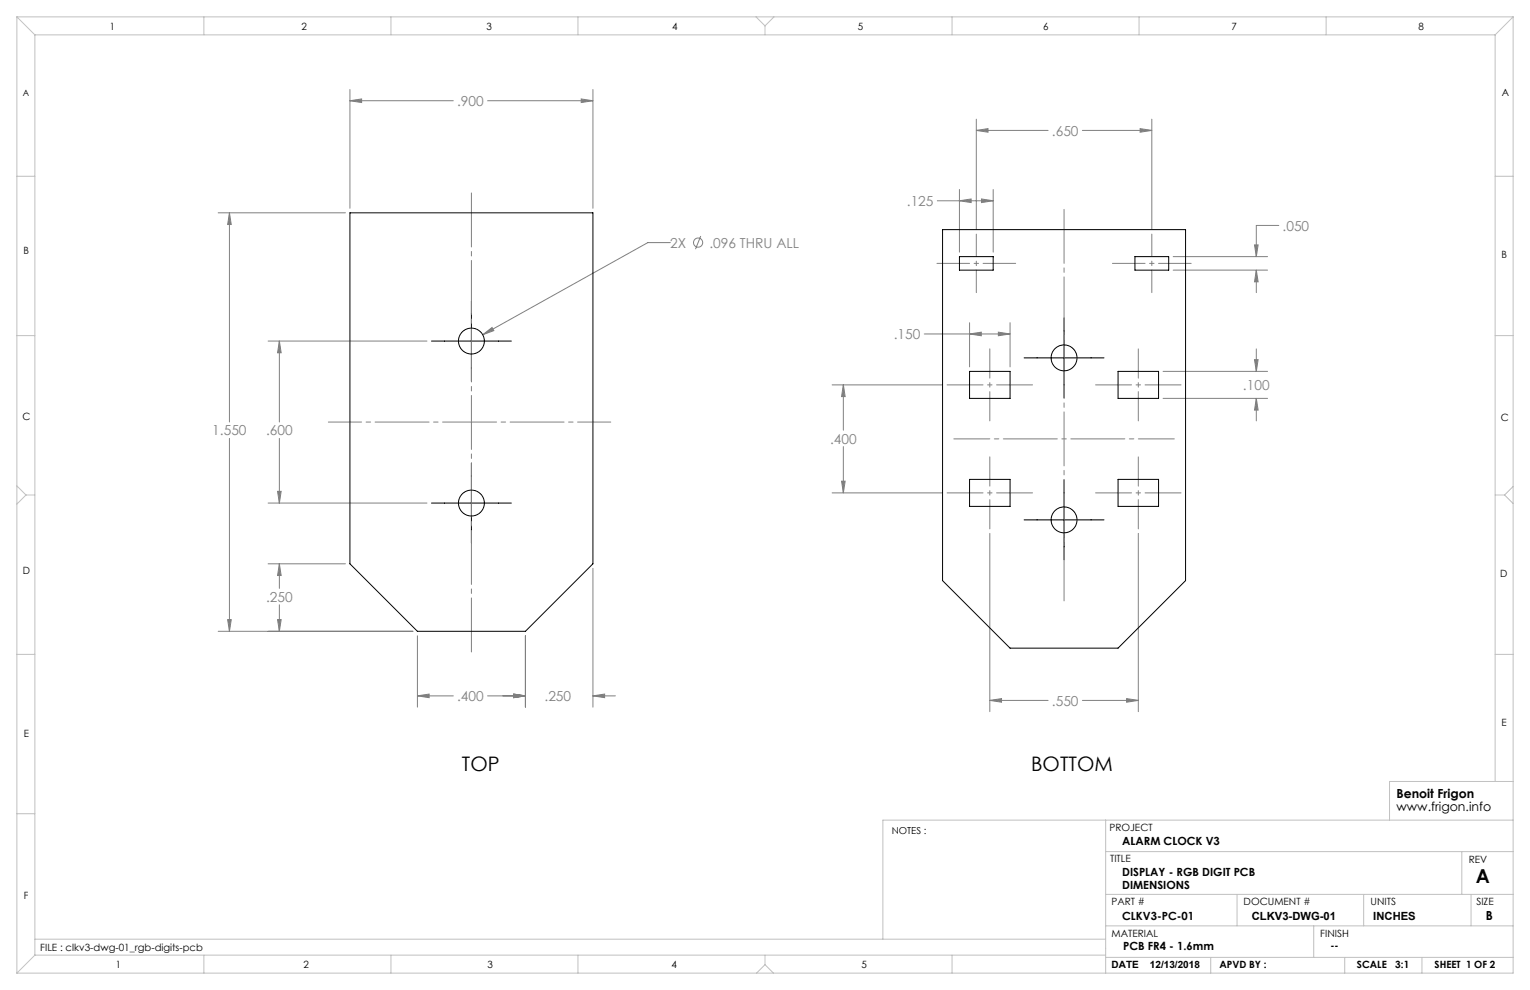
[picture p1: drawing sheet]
<svg xmlns="http://www.w3.org/2000/svg" width="432mm" height="279mm" viewBox="0 0 432 279" stroke-linecap="round" stroke-linejoin="round" font-family="sans-serif">
<g fill="none" stroke="#808080" stroke-width=".28">
<path d="M98.8 25.3v33.5M98.8 28.4h29.1M98.8 28.4l3.3-.5v1zM137.6 28.4h29.7M164 27.9l3.3 .5-3.3 .5zM167.3 25.3v33.5M275.5 33.6v31.2M275.5 36.8h20.3M275.5 36.8l3.3-.5v1zM305.5 36.8h19.6M321.8 36.3l3.3 .5-3.3 .5zM325.1 33.6v31.2"/>
<path d="M264.5 56.7h15.8M270.8 53.5v17.7M270.8 56.7l3.3-.5v1zM277 56.2l3.3 .5-3.3 .5zM280.3 53.5v17.7M61.6 60.1h35.9M64.8 60.1v59M64.8 60.1l.5 3.3h-1.1zM189.2 68.5h-6.4l-46.6 26M197.8 66.6l-1.5 3.7M331.1 76.2h26.6M331.1 72.4h26.6"/>
<path d="M354.1 69.1h1l-.5 3.3zM354.6 76.2v6.4M354.6 76.2l.5 3.3h-1zM360.9 63.6h-6.3v8.8M75.7 96.3h44.8M78.8 96.3v22.8M78.8 96.3l.5 3.3h-1zM136.2 94.5l2.7-2.1 .5 .9zM260.8 94.3h24.3M273.6 91.1v12.4M273.6 94.3l3.3-.6v1.1zM281.8 93.7l3.3 .6-3.3 .5z"/>
<path d="M285.1 91.1v12.4M354.6 98.5v6.3M234.8 108.6h31.2M238 108.6v12.8M238 108.6l.5 3.3h-1zM328.2 104.8h29.5M328.2 112.4h29.5M354.1 101.5h1l-.5 3.3zM354.6 112.4v6.4M354.6 112.4l.5 3.3h-1zM64.8 123.7v54.5M78.3 138.7h1l-.5 3.3z"/>
<path d="M78.8 123.7v18.3M234.8 139.1h31.2M237.5 135.8h1l-.5 3.3zM238 126v13.1M75.7 159.1h21.8M75.7 142h44.8M78.8 159.1v7M78.8 159.1l.5 3.3h-1zM279.3 150.5v50.3M321.3 150.5v50.3M61.6 178.2h54.9M64.2 174.9h1.1l-.5 3.3z"/>
<path d="M78.3 174.9h1l-.5 3.3zM78.8 170.7v7.5M117.8 179.4v20.2M148.3 179.4v20.2M167.3 160.4v39.2M117.8 196.4h10.1M117.8 196.4l3.3-.5v1zM137.6 196.4h10.7M145 195.9l3.3 .5-3.3 .5zM167.3 196.4h6.4M167.3 196.4l3.3-.5v1zM279.3 197.7h16.5"/>
<path d="M279.3 197.7l3.3-.5v1zM305.5 197.7h15.8M318 197.2l3.3 .5-3.3 .5z"/>
<circle cx="197" cy="68.5" r="1.29"/>
</g>
<path d="M121.8 96.3h22.5M133 85v22.5M300.3 89.7v22.6M289 101h22.6M133 130.7v22.6M300.3 135.4v22.6M121.8 142h22.5M289 146.7h22.6" fill="none" stroke="#000" stroke-width=".28"/>
<path d="M267.3 108.6h24.1M309.2 108.6h24.1M267.3 139.1h24.1M309.2 139.1h24.1M331.4 123.9h-62.2" fill="none" stroke="#808080" stroke-width=".28" stroke-dasharray="15.2 1.3 1.3 1.3" stroke-dashoffset="5.1"/>
<path d="M264.4 74.3h22.3M314 74.3h22.2" fill="none" stroke="#808080" stroke-width=".28" stroke-dasharray="15.2 1.3 1.3 1.3" stroke-dashoffset="6"/>
<path d="M279.3 118.8v-20.3M321.3 118.8v-20.3M279.3 128.9v20.4M321.3 128.9v20.4" fill="none" stroke="#808080" stroke-width=".28" stroke-dasharray="15.2 1.3 1.3 1.3" stroke-dashoffset="7"/>
<path d="M275.5 82.6v-16.5M325.1 82.6v-16.5" fill="none" stroke="#808080" stroke-width=".28" stroke-dasharray="15.2 1.3 1.3 1.3" stroke-dashoffset="8.9"/>
<path d="M300.3 170.2v-111.7" fill="none" stroke="#808080" stroke-width=".28" stroke-dasharray="15.2 1.3 1.3 1.3" stroke-dashoffset="-.6"/>
<path d="M92.7 119.1h79.7" fill="none" stroke="#808080" stroke-width=".28" stroke-dasharray="15.2 1.3 1.3 1.3" stroke-dashoffset="5.9"/>
<path d="M133 53.7v131" fill="none" stroke="#808080" stroke-width=".28" stroke-dasharray="15.2 1.3 1.3 1.3" stroke-dashoffset="-.7"/>
<g fill="none" stroke="#c0c0c0" stroke-width=".28">
<path d="M4.8 4.8l5 5M4.8 4.8h422.2M4.8 4.8v269.8M9.8 9.8h412.2M9.8 9.8v259.8M57.5 4.8v5M110.3 4.8v5M163.1 4.8v5M213.4 4.8l2.5 2.5M215.9 7.3v2.5M218.4 4.8l-2.5 2.5M268.7 4.8v5"/>
<path d="M321.5 4.8v5M374.3 4.8v5M422 9.8v210.7M427 4.8l-5 5M427 4.8v269.8h-422.2M4.8 49.7h5M422 49.7h5M4.8 94.7h5M422 94.7h5M4.8 137.1l2.5 2.6M7.3 139.7l-2.5 2.6M7.3 139.7h2.5"/>
<path d="M422 139.7h2.6M424.6 139.7l2.4 2.4M427 137.3l-2.4 2.4M4.8 184.7h5M422 184.7h5M4.8 229.7h5M312 231.5v43.1M427 231.5h-177.8v33.6M427 220.5h-34.8v11M312 240.3h115M312 252.4h115M349.1 252.4v8.9"/>
<path d="M384.9 252.4v8.9M412.6 240.3v12.1M415.2 252.4v8.9M9.8 265.1h302.2M9.8 269.6l-5 5M9.8 269.6h302.2M57.5 269.6v5M110.3 269.6v5M163.1 269.6v5M215.9 272.2l-2.4 2.4M215.9 272.2l2.4 2.4M215.9 269.6v2.6"/>
<path d="M268.7 269.6v5M312 270.2h115M312 261.3h115M341.7 270.2v4.4M370.8 261.3v8.9M379.5 270.2v4.4M401.3 270.2v4.4"/>
</g>
<path d="M238 108.6l.5 3.3h-1zM237.5 135.8h1l-.5 3.3zM275.5 36.8l3.3-.5v1zM321.8 36.3l3.3 .5-3.3 .5zM279.3 197.7l3.3-.5v1zM318 197.2l3.3 .5-3.3 .5zM354.1 101.5h1l-.5 3.3zM354.6 112.4l.5 3.3h-1zM354.6 76.2l.5 3.3h-1zM354.1 69.1h1l-.5 3.3zM277 56.2l3.3 .5-3.3 .5zM270.8 56.7l3.3-.5v1zM273.6 94.3l3.3-.6v1.1zM281.8 93.7l3.3 .6-3.3 .5zM164 27.9l3.3 .5-3.3 .5zM98.8 28.4l3.3-.5v1zM64.8 60.1l.5 3.3h-1.1zM64.2 174.9h1.1l-.5 3.3zM78.3 174.9h1l-.5 3.3zM78.8 159.1l.5 3.3h-1zM117.8 196.4l3.3-.5v1zM145 195.9l3.3 .5-3.3 .5zM167.3 196.4l3.3-.5v1zM145 195.9l3.3 .5-3.3 .5zM78.8 96.3l.5 3.3h-1zM78.3 138.7h1l-.5 3.3zM136.2 94.5l3.2-1.2-.5-.9z" fill="#808080"/>
<g fill="none" stroke="#000" stroke-width=".28">
<path d="M98.8 60.1h68.5v99l-19 19.1h-30.5l-19-19.1zM266 64.8h68.6v99.1l-19.1 19h-30.4l-19.1-19zM270.8 72.4h9.5v3.8h-9.5zM320.3 72.4h9.5v3.8h-9.5zM273.6 104.8h11.5v7.6h-11.5zM315.5 104.8h11.5v7.6h-11.5zM273.6 135.3h11.5v7.6h-11.5zM315.5 135.3h11.5v7.6h-11.5z"/>
<circle cx="133" cy="96.3" r="3.7"/>
<circle cx="300.3" cy="101" r="3.7"/>
<circle cx="133" cy="142" r="3.7"/>
<circle cx="300.3" cy="146.7" r="3.7"/>
</g>
<g font-size="5.6">
<text x="130.4" y="217.6">TOP</text>
<text x="291" y="217.6">BOTTOM</text>
</g>
<text font-size="5.4" x="416.5" y="249.1">A</text>
<g font-size="3.9" fill="#808080">
<text x="129" y="29.9">.900</text>
<text x="296.9" y="38.3">.650</text>
<text x="255.9" y="58.1">.125</text>
<text x="362" y="65.1">.050</text>
<text x="189.2" y="69.9">2X</text>
<text x="200.2" y="69.9">.096 THRU ALL</text>
<text x="252.3" y="95.7">.150</text>
<text x="350.8" y="110.1">.100</text>
<text x="59.9" y="122.9">1.550</text>
<text x="75.1" y="122.9">.600</text>
<text x="234.3" y="125.2">.400</text>
<text x="75.1" y="169.8">.250</text>
<text x="129" y="197.9">.400</text>
<text x="153.7" y="197.9">.250</text>
<text x="296.9" y="199.1">.550</text>
</g>
<g font-size="3.5">
<text x="394.1" y="225.3">Benoit Frigon</text>
<text x="394.1" y="228.8">www.frigon.info</text>
<text x="419.3" y="259.7">B</text>
</g>
<g font-size="3.2">
<text x="316.7" y="238.4">ALARM CLOCK V3</text>
<text x="316.7" y="247.3">DISPLAY - RGB DIGIT PCB</text>
<text x="316.7" y="250.8">DIMENSIONS</text>
<text x="316.7" y="259.7">CLKV3-PC-01</text>
<text x="353.3" y="259.7">CLKV3-DWG-01</text>
<text x="387.6" y="259.7">INCHES</text>
<text x="317" y="268.2">PCB FR4 - 1.6mm</text>
</g>
<g font-size="2.8">
<text x="31" y="8.5">1</text>
<text x="85.1" y="8.5">2</text>
<text x="137.3" y="8.5">3</text>
<text x="189.7" y="8.5">4</text>
<text x="242.1" y="8.5">5</text>
<text x="294.4" y="8.5">6</text>
<text x="347.6" y="8.5">7</text>
<text x="400.3" y="8.5">8</text>
<text x="423.8" y="27.2">A</text>
<text x="6.7" y="71.8">B</text>
<text x="423.8" y="72.8">B</text>
<text x="6.4" y="118.6">C</text>
<text x="423.5" y="118.9">C</text>
<text x="6.5" y="162.1">D</text>
<text x="423.4" y="163">D</text>
<text x="6.7" y="207.9">E</text>
<text x="423.7" y="204.9">E</text>
<text x="313.1" y="234.6">PROJECT</text>
<text x="313.3" y="243.2">TITLE</text>
<text x="414.5" y="243.6">REV</text>
<text x="6.7" y="253.8">F</text>
<text x="313.7" y="255.3">PART #</text>
<text x="351" y="255.3">DOCUMENT #</text>
<text x="386.8" y="255.3">UNITS</text>
<text x="416.7" y="255.3">SIZE</text>
<text x="11.4" y="268.4">FILE : clkv3-dwg-01_rgb-digits-pcb</text>
<text x="313.7" y="264.6">MATERIAL</text>
<text x="372.6" y="264.5">FINISH</text>
<text x="375.5" y="267.9">--</text>
<text x="32.7" y="273.3">1</text>
<text x="85.7" y="273.3">2</text>
<text x="137.6" y="273.3">3</text>
<text x="189.6" y="273.3">4</text>
<text x="243.2" y="273.2">5</text>
<text x="313.7" y="273.3">DATE</text>
<text x="324.5" y="273.3">12/13/2018</text>
<text x="344.1" y="273.1">APVD BY :</text>
<text x="383" y="273.1">SCALE</text>
<text x="393.8" y="273.1">3:1</text>
<text x="404.9" y="273.1">SHEET 1 OF 2</text>
</g>
<text font-size="2.7" x="251.7" y="235.2">NOTES :</text>
<text font-size="2.5" x="6.4" y="27">A</text>
</svg>
